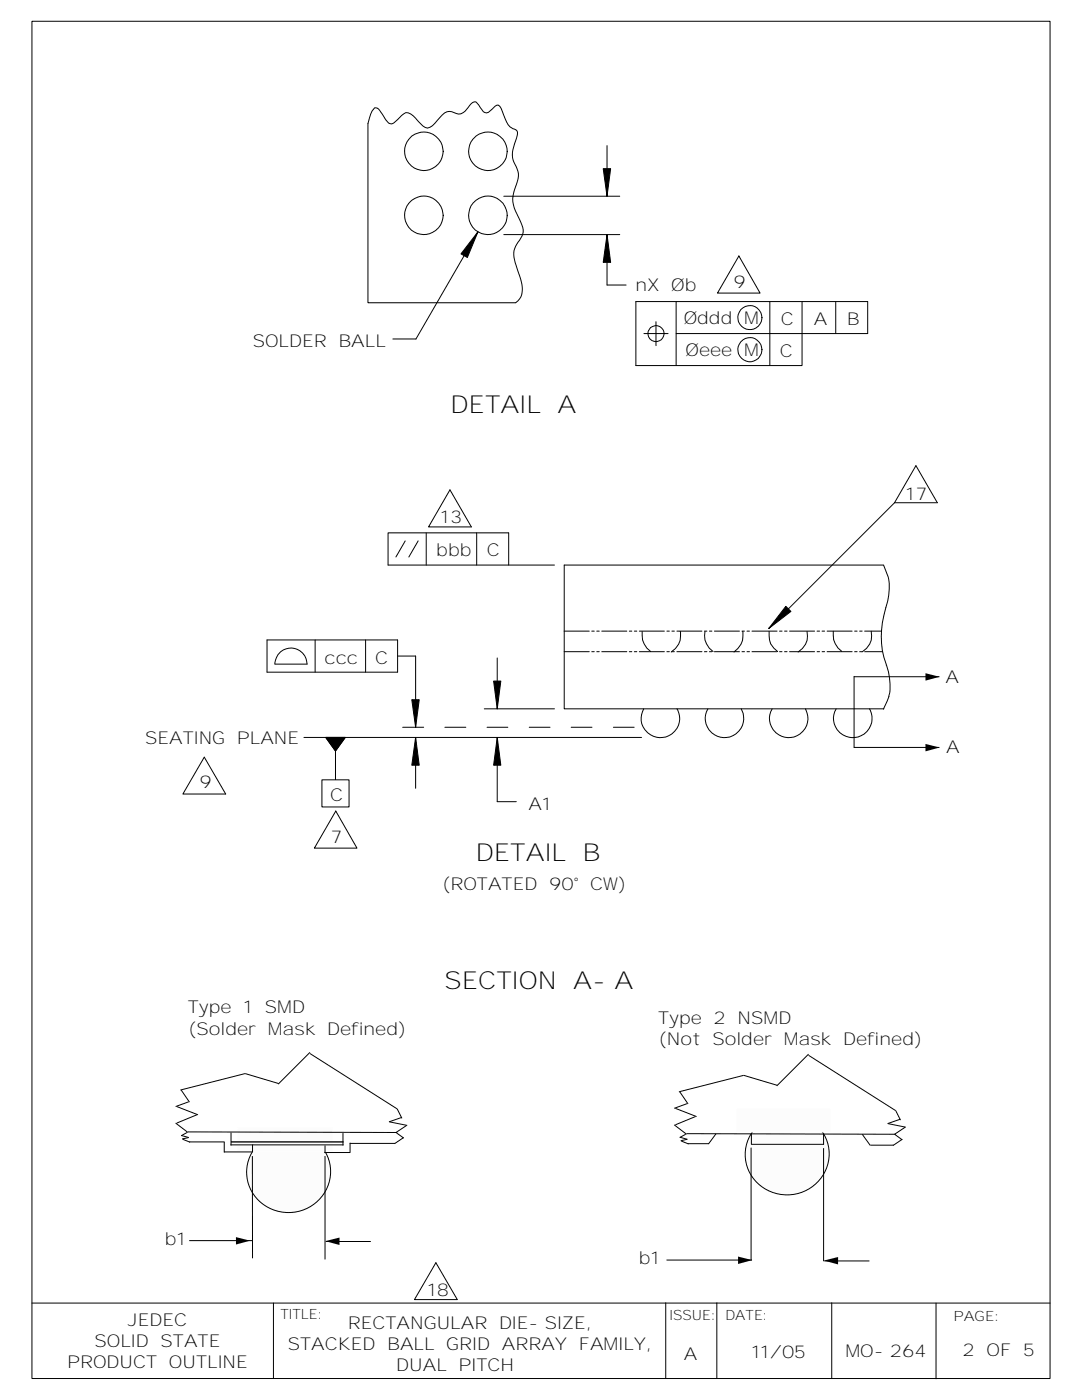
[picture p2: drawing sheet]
<svg xmlns="http://www.w3.org/2000/svg" width="216mm" height="279mm" viewBox="0 0 216 279" stroke-linecap="round" stroke-linejoin="round" font-family="sans-serif">
<g fill="none" stroke="#000" stroke-width=".2">
<path d="M6.4 4.2h203.1v270.9h-203.1zM74.8 21.5a1.15 1.15 0 0 1 1.2 .9l.8 1.2a1.54 1.54 0 0 0 1.4 1.1l.4-.1 1.6-1.6a1.19 1.19 0 0 1 1.8-.2l.9 .8a4 4 0 0 0 2.4 2 7.5 7.5 0 0 0 2.9-2.7 2 2 0 0 1 2.9-.2 2.11 2.11 0 0 0 2.3-1.2 1.9 1.9 0 0 1 1.6-1.2l1.5 2a.88 .88 0 0 0 1.3-.2l.4-.3a1.61 1.61 0 0 1 1.2-.8 10.3 10.3 0 0 1 1.7 3.3 3.2 3.2 0 0 0 1.9 1.7 2.08 2.08 0 0 1-.1 2.1 5.3 5.3 0 0 0 .3 5.6 5.3 5.3 0 0 1-.5 4.2 5.4 5.4 0 0 0 .4 4.7l.8 1.8a3 3 0 0 1-.5 3.9 4.2 4.2 0 0 0-.4 4.6 13.7 13.7 0 0 1 1.2 5.4 2.72 2.72 0 0 1-1.3 2.1h-29.5v-35.7a6.2 6.2 0 0 1 1.4-3.2zM100.5 39.2h23.2M120.4 33.7h1.4l-.7 5.5zM121.1 29.1v10.1M95.4 46.3l-2.1 5.1-1.3-.7zM95.4 46.3l-12.4 21.4h-4.6M100.5 46.8h23.2M121.1 46.8l.7 5.6h-1.4zM121.1 46.8v10.1h3.8M147.4 51.1l4.3 7.4h-8.5zM128.5 66.6h4.8"/>
<path d="M130.9 64.2v4.8M134.9 60.2v12.8M153.6 60.2v12.8M160 60.2v12.8h-33.1v-12.8h46.2v6.4h-38.2M166.8 60.2v6.4M89.8 97.8l4.3 7.4h-8.6zM182.8 92.9l4.2 7.4h-8.5zM80.9 107.9l-1.9 3.3M83.4 107.9l-1.8 3.3M85 106.3v6.5M95.1 106.3v6.5M101.5 112.8v-6.5h-24.1v6.5h33.2"/>
<path d="M176.2 112.8h-63.6v28.7h63.8M176.3 112.8a9.9 9.9 0 0 1 .5 8.5 19.9 19.9 0 0 0-.9 5.7M178.5 100.3l-25.1 25.1M53.3 127.7h26v6.4h-26zM54.8 132.5a3.2 3.2 0 0 1 3.3-3.2 3.2 3.2 0 0 1 3.2 3.2h-6.4M62.9 127.7v6.4M72.9 127.7v6.4M79.3 130.9h3.6v14.2M82.2 139.6h1.5l-.8 5.5zM98.5 135.9h1.4l-.7 5.6zM99.2 131.3v10.2M156.8 121l1 1-4.4 3.4z"/>
<path d="M170.4 135.1h17M170.4 135v14.2M175.9 127a20.1 20.1 0 0 0 1.4 7.1 10.5 10.5 0 0 1 0 4.9M177.4 139l-1.1 2.5M40.8 151.1l4.2 7.4h-8.5zM60.6 147.2h67.4M64.2 155.6h5.5v5.4h-5.5zM65 147.2h3.9l-2 2.7zM66.9 149.9v5.7M80.4 145.1h4.1M82.9 147.2l.8 5.5h-1.5zM82.9 147.2v10.1"/>
<path d="M88.8 145.1h4.2M96.6 141.5h14M97.2 145.1h4.1M99.2 147.2l.7 5.5h-1.4zM99.2 147.2v12.8h3.8M105.6 145.1h4.1M114 145.1h4.1M122.4 145.1h4.1M128.4 141.5a3.8 3.8 0 0 0 3.4 5.7 3.8 3.8 0 0 0 3.3-5.7M141.3 141.5a3.8 3.8 0 0 0 3.3 5.7 3.8 3.8 0 0 0 3.3-5.7M154.1 141.5a3.8 3.8 0 0 0 3.3 5.7 3.8 3.8 0 0 0 3.3-5.7M166.8 141.5a3.8 3.8 0 0 0 3.4 5.7 3.8 3.8 0 0 0 3.3-5.7"/>
<path d="M170.4 149.2h17M67 161.9l4.2 7.4h-8.5zM132.8 260v15.1M143 260v15.1M166 260v15.1M6.4 260.1h203.1M54.6 260.1v15M186.8 260.1v15.1"/>
<circle cx="84.6" cy="30.2" r="3.9"/>
<circle cx="97.4" cy="30.2" r="3.8"/>
<circle cx="84.6" cy="43" r="3.8"/>
<circle cx="97.4" cy="43" r="3.8"/>
<circle cx="130.9" cy="66.6" r="1.6"/>
<circle cx="149.6" cy="63.4" r="2.4"/>
<circle cx="149.6" cy="69.8" r="2.4"/>
</g>
<path d="M120.4 33.7h1.4l-.7 5.5zM95.4 46.3l-2.1 5.1-1.3-.7zM121.1 46.8l.7 5.6h-1.4zM156.8 121l1 1-4.4 3.4zM184.7 134.4l2.8 .7-2.8 .7zM65 147.2h3.9l-2 2.7zM82.2 139.6h1.5l-.8 5.5zM82.9 147.2l.8 5.5h-1.5zM99.2 147.2l.7 5.5h-1.4zM98.5 135.9h1.4l-.7 5.6zM184.7 148.5l2.8 .7-2.8 .7z" fill="#000"/>
<path d="M112.6 126h63.3M112.6 130.1h63.5M128.1 126a4.1 4.1 0 0 0 1.7 4M133.9 130.1a3.7 3.7 0 0 0 1.8-4.1M140.7 126a3.8 3.8 0 0 0 1.6 4M146.5 130.1a3.8 3.8 0 0 0 1.7-4.1M153.5 126a4.1 4.1 0 0 0 1.7 4M159.3 130.1a3.7 3.7 0 0 0 1.7-4.1M166.3 126a4.1 4.1 0 0 0 1.7 4M172.1 130.1a3.7 3.7 0 0 0 1.7-4.1" fill="none" stroke="#000" stroke-width=".2" stroke-dasharray="5 .5 .5 .5 .5 .5"/>
<g fill="#fcfcfc" stroke="#000" stroke-width=".2">
<path d="M151.1 224.7a8.5 8.5 0 0 1 14.3 4.5 8.4 8.4 0 0 1-7.7 9.2 8.4 8.4 0 0 1-9-8 7.9 7.9 0 0 1 2.4-5.7z"/>
<path d="M51.7 228.2a8.5 8.5 0 0 1 14.2 4.5 8.4 8.4 0 0 1-7.7 9.3 8.4 8.4 0 0 1-9-8.1 7.9 7.9 0 0 1 2.5-5.7z"/>
</g>
<path d="M47.4 225.1h18.9v4.7h-18.9z" fill="#fcfcfc" stroke="#fff" stroke-width=".2"/>
<g fill="none" stroke="#000" stroke-width=".2">
<path d="M36.2 217.5l1.6 2.5M37.6 219.9l-2.6 .9M55.6 216.3l-6.7-2-12.9 3.2M61.9 210l-6.4 6.4M61.9 210.3l17.4 11 .9 1.9M135.6 217.9l1.7 2.4M155.1 216.6l-6.7-2-12.9 3.3M161.3 210.4l-6.3 6.3M161.3 210.6l17.4 11.1 1 1.8M35 224.1l2.5 1.9M35.3 220.8l4.2 1.7M36.2 226.6l1.4 .4"/>
<path d="M36.5 227.4l1.4 .6M37.3 226l-1.1 .7M37.5 225.9l41.8 .1M37.7 227l-1.4 .3M37.7 227.9h7.1M39.3 222.5l-4 1.6M44.7 229.9h5.6M44.7 227.9v2.1M46 228.5h22.6M46.1 226v2.6M50.4 230.7v20.4M50.4 228.4v1.6"/>
<path d="M64.7 230h5.1M64.9 228.6v1.5M64.9 230.7v20.7M68.4 226.1v2.5M69.8 228.2h9M69.8 228.1v2M77.7 223.9l3.6 .7M80.1 223l-2.5 .9M80.6 227l-1.9 1.2M81.1 224.6l-2.1 1.4 1.6 1.1M134.5 224.5l2.5 1.9M134.8 221.2l4.2 1.6"/>
<path d="M135.6 227l1.5 .4M135.9 227.7l1.5 .6M136.8 226.4l-1.2 .6M137 226.2l41.7 .2M137.1 220.3l-2.6 .9M137.2 227.4l-1.4 .3M137.2 228.2h4.3M138.8 222.8l-4 1.7M142.9 226.3l-1.5 2M149.8 228.4h14.6M149.9 229v22.5M149.9 226.1v2.2"/>
<path d="M164.3 226.3v2.2M164.3 229.1v22.6M172.1 226.4l1.6 2.2M173.7 228.5h4.6M177.2 224.2l3.5 .8M179.6 223.4l-2.5 .8M180 227.4l-1.8 1.2M180.6 225l-2.1 1.4 1.5 1.1M37.7 247.6h12.7M65 247.8h9M133 251.5h17M164.5 251.6h9"/>
</g>
<path d="M46.1 227.9h22.5" fill="none" stroke="#000" stroke-width=".26"/>
<path d="M147.3 250.8l2.8 .7-2.8 .8zM164.4 251.6l2.8-.7v1.4z" fill="#000"/>
<path d="M146.9 221.2h18.9v4.7h-18.9z" fill="#fcfcfc" stroke="#fff" stroke-width=".2"/>
<path d="M47.1 246.9l2.8 .7-2.8 .8zM64.9 247.7l2.8-.7v1.5z" fill="#000"/>
<path d="M87 252l4.2 7.4h-8.5z" fill="none" stroke="#000" stroke-width=".2"/>
<g font-size="4.9">
<text x="89.9" y="82.4">DETAIL A</text>
<text x="94.9" y="171.9">DETAIL B</text>
<text x="88.7" y="197.4">SECTION A-A</text>
</g>
<g font-size="3.5">
<text x="126.8" y="58">nX Øb</text>
<text x="146.4" y="57.5">9</text>
<text x="136.4" y="64.7">Øddd M</text>
<text x="155.8" y="64.9">C</text>
<text x="162.4" y="64.9">A</text>
<text x="169" y="64.8">B</text>
<text x="50.4" y="69.2">SOLDER BALL</text>
<text x="136.8" y="71">Øeee M</text>
<text x="155.6" y="71.2">C</text>
<text x="180.7" y="99.8">17</text>
<text x="87.8" y="104.3">13</text>
<text x="87.1" y="111">bbb</text>
<text x="97.2" y="111">C</text>
<text x="64.8" y="132.4">ccc</text>
<text x="74.9" y="132.4">C</text>
<text x="188.7" y="136.3">A</text>
<text x="28.9" y="148.5">SEATING PLANE</text>
<text x="188.8" y="150.2">A</text>
<text x="39.8" y="157.3">9</text>
<text x="65.9" y="159.9">C</text>
<text x="105.4" y="161.6">A1</text>
<text x="66" y="168.2">7</text>
<text x="88.2" y="177.7">(ROTATED 90° CW)</text>
<text x="37.5" y="202.2">Type 1 SMD</text>
<text x="37.5" y="206.5">(Solder Mask Defined)</text>
<text x="131.3" y="204.3">Type 2 NSMD</text>
<text x="131.3" y="208.6">(Not Solder Mask Defined)</text>
<text x="32.9" y="248.4">b1</text>
<text x="127.4" y="252.3">b1</text>
<text x="85.2" y="258.7">18</text>
<text x="18.9" y="268.8">SOLID STATE</text>
<text x="25.5" y="264.6">JEDEC</text>
<text x="57.4" y="269.4">STACKED BALL GRID ARRAY FAMILY,</text>
<text x="69.4" y="265.2">RECTANGULAR DIE-SIZE,</text>
<text x="13.4" y="273">PRODUCT OUTLINE</text>
<text x="79.1" y="273.6">DUAL PITCH</text>
<text x="136.5" y="271.3">A</text>
<text x="149.9" y="271">11/05</text>
<text x="168.7" y="270.8">MO-264</text>
<text x="192.1" y="270.6">2 OF 5</text>
</g>
<g font-size="2.8">
<text x="55.9" y="263.3">TITLE:</text>
<text x="133.6" y="263.4">ISSUE:</text>
<text x="144.8" y="263.4">DATE:</text>
<text x="190.2" y="263.5">PAGE:</text>
</g>
</svg>
